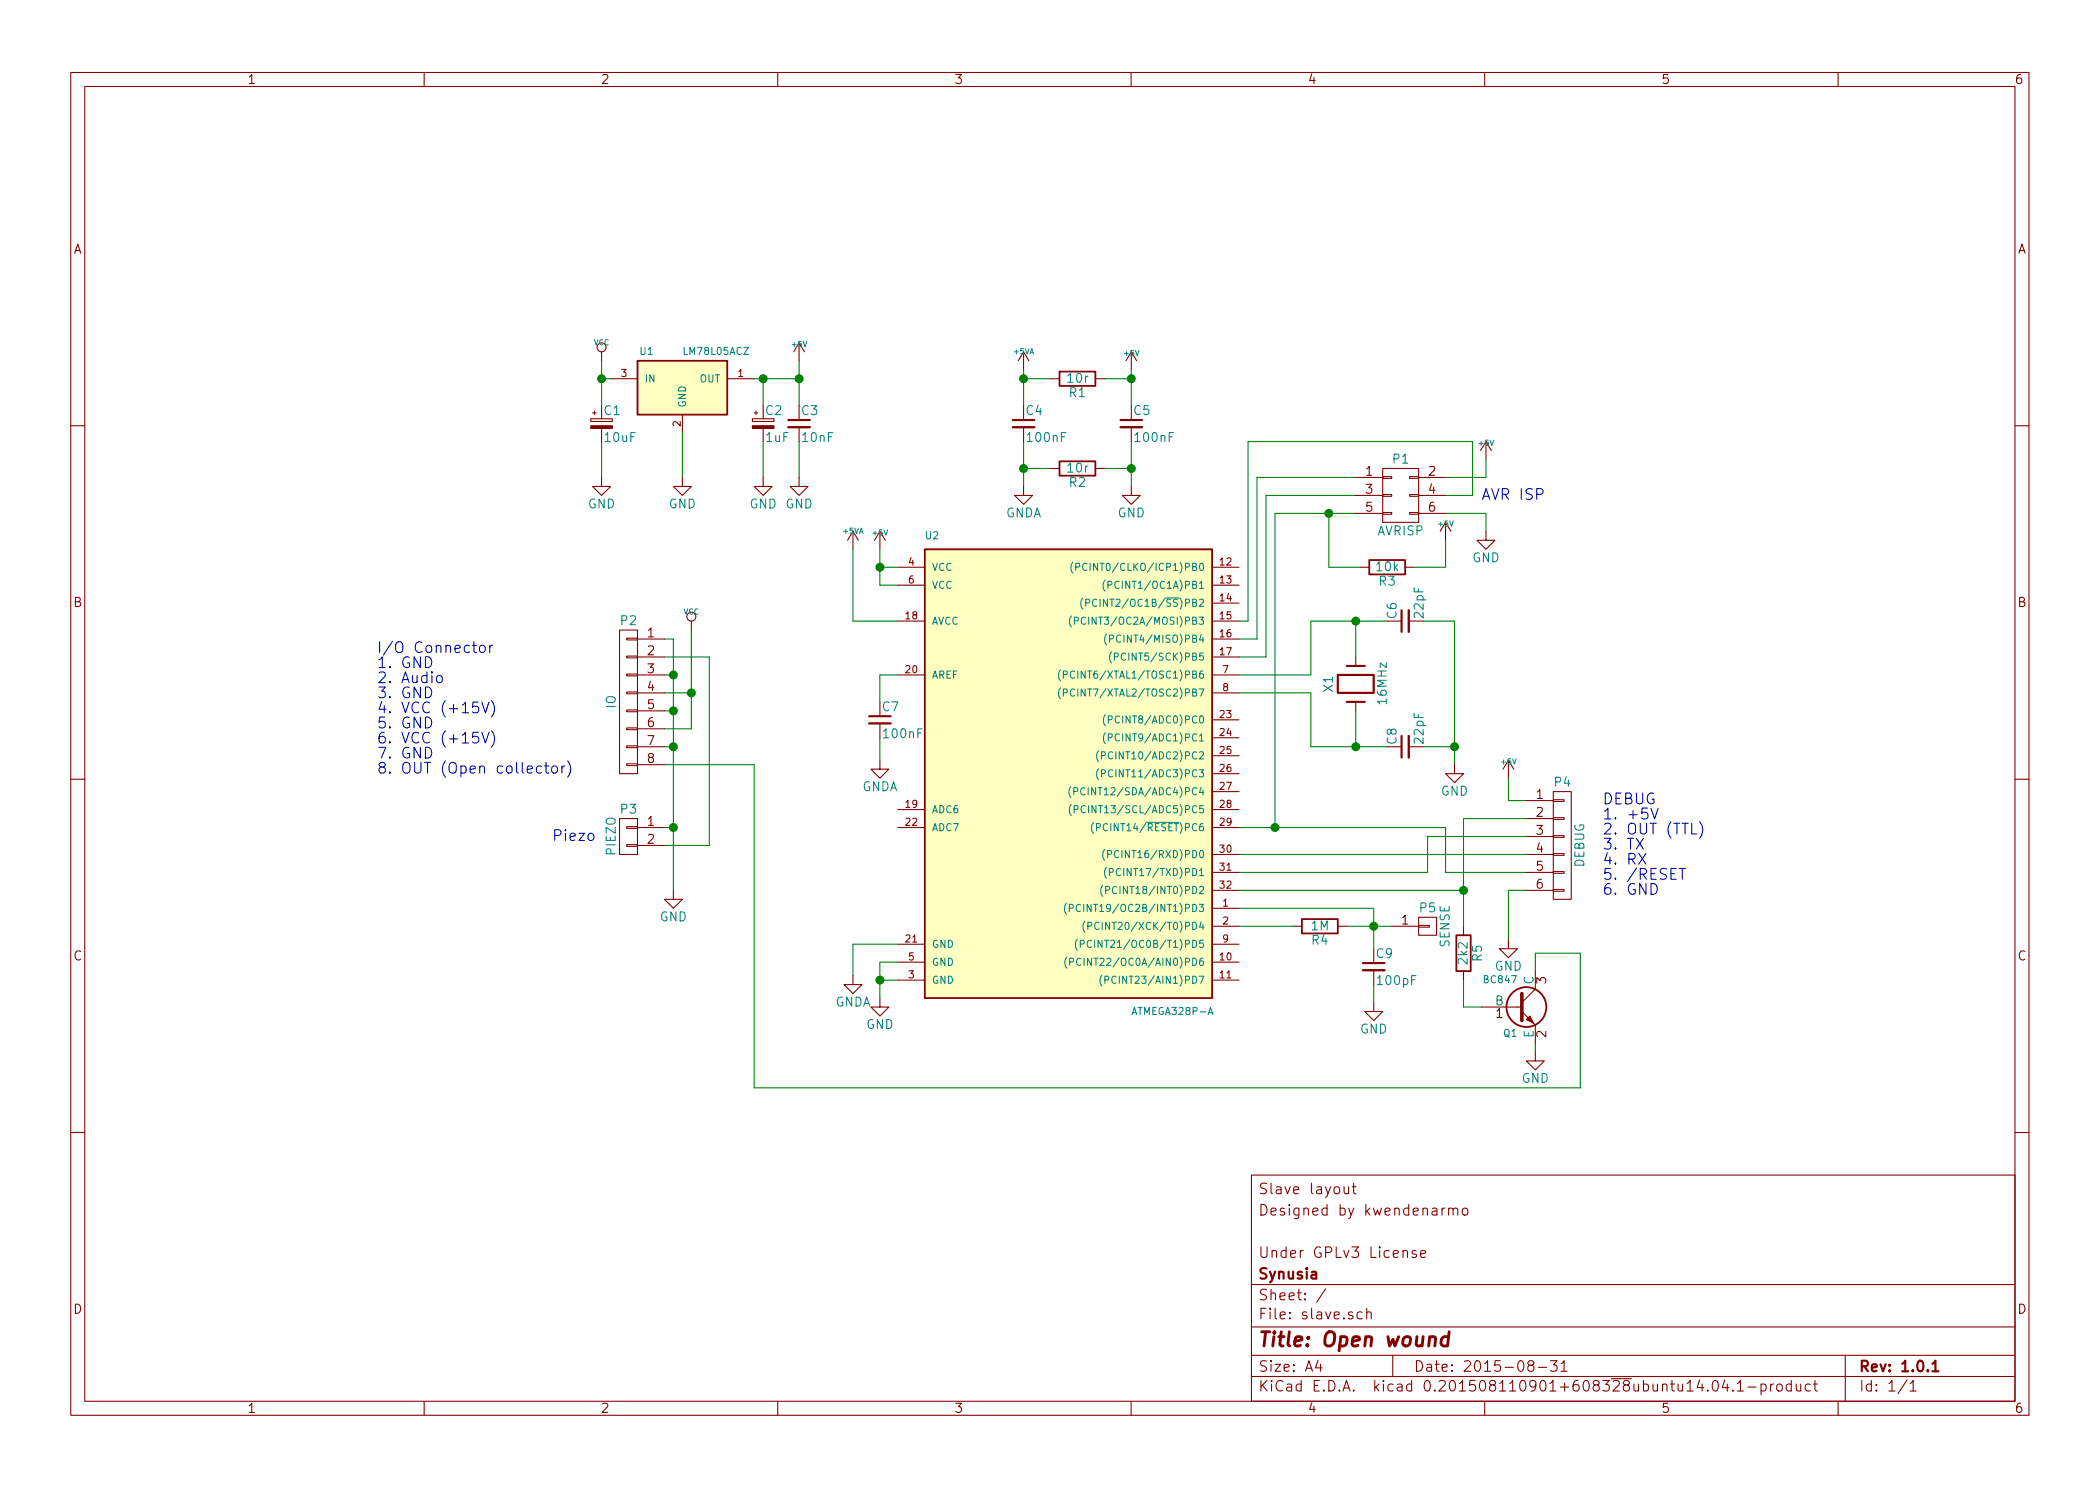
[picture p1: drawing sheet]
EESchema Schematic File Version 2
LIBS:power
LIBS:slave-cache
EELAYER 25 0
EELAYER END
$Descr A4 11693 8268
encoding utf-8
Sheet 1 1
Title "Open wound"
Date "2015-08-31"
Rev "1.0.1"
Comp "Synusia"
Comment1 "Under GPLv3 License"
Comment2 ""
Comment3 "Designed by kwendenarmo"
Comment4 "Slave layout"
$EndDescr
$Comp
L ATMEGA328P-A U2
U 1 1
P 5900 4250
F 0 "U2" H 5150 5500 40  0000 L BNN
F 1 "ATMEGA328P-A" H 6300 2850 40  0000 L BNN
F 2 "Housings_QFP:TQFP-32_7x7mm_Pitch0.8mm" H 5900 4250 30  0001 C CIN
F 3 "" H 5900 4250 60  0000 C CNN
F 4 "556-ATMEGA328P-AU" H 5900 4250 60  0001 C CNN "Vendor"
	1    5900 4250
	1    0    0    -1  
$EndComp
$Comp
L +5V #PWR01
U 1 1
P 4900 3050
F 0 "#PWR01" H 4900 3140 20  0001 C CNN
F 1 "+5V" H 4900 3140 30  0000 C CNN
F 2 "" H 4900 3050 60  0000 C CNN
F 3 "" H 4900 3050 60  0000 C CNN
	1    4900 3050
	1    0    0    -1  
$EndComp
Wire Wire Line
	6900 3550 7000 3550
Wire Wire Line
	7000 3550 7000 2650
Wire Wire Line
	7000 2650 7550 2650
Wire Wire Line
	6900 3650 7050 3650
Wire Wire Line
	7050 3650 7050 2750
Wire Wire Line
	7050 2750 7550 2750
Wire Wire Line
	7100 2850 7550 2850
Wire Wire Line
	6900 3450 6950 3450
Wire Wire Line
	8200 2750 8050 2750
Wire Wire Line
	8050 2850 8275 2850
Wire Wire Line
	8050 2650 8275 2650
$Comp
L LM78L05ACZ U1
U 1 1
P 3800 2150
F 0 "U1" H 3600 2350 40  0000 C CNN
F 1 "LM78L05ACZ" H 3800 2350 40  0000 L CNN
F 2 "Housings_SOT-89:SOT89-3_Housing_Handsoldering" H 3800 2250 30  0001 C CIN
F 3 "" H 3800 2150 60  0000 C CNN
F 4 "821-TS78L05ACY" H 3800 2150 60  0001 C CNN "Vendor"
	1    3800 2150
	1    0    0    -1  
$EndComp
Wire Wire Line
	4900 5350 4900 5550
Wire Wire Line
	4900 5350 5000 5350
Wire Wire Line
	5000 5450 4900 5450
Connection ~ 4900 5450
Wire Wire Line
	4750 5425 4750 5250
Wire Wire Line
	4750 5250 5000 5250
Wire Wire Line
	4900 3250 5000 3250
Wire Wire Line
	4900 3050 4900 3250
Wire Wire Line
	5000 3150 4900 3150
Connection ~ 4900 3150
$Comp
L +5VA #PWR02
U 1 1
P 4750 3050
F 0 "#PWR02" H 4750 3180 20  0001 C CNN
F 1 "+5VA" H 4750 3150 30  0000 C CNN
F 2 "" H 4750 3050 60  0000 C CNN
F 3 "" H 4750 3050 60  0000 C CNN
	1    4750 3050
	1    0    0    -1  
$EndComp
Wire Wire Line
	4750 3050 4750 3450
Wire Wire Line
	4750 3450 5000 3450
Wire Wire Line
	4900 3900 4900 3750
Wire Wire Line
	4900 3750 5000 3750
Wire Wire Line
	4900 4225 4900 4100
$Comp
L +5V #PWR03
U 1 1
P 6300 2050
F 0 "#PWR03" H 6300 2140 20  0001 C CNN
F 1 "+5V" H 6300 2140 30  0000 C CNN
F 2 "" H 6300 2050 60  0000 C CNN
F 3 "" H 6300 2050 60  0000 C CNN
	1    6300 2050
	1    0    0    -1  
$EndComp
$Comp
L +5VA #PWR04
U 1 1
P 5700 2050
F 0 "#PWR04" H 5700 2180 20  0001 C CNN
F 1 "+5VA" H 5700 2150 30  0000 C CNN
F 2 "" H 5700 2050 60  0000 C CNN
F 3 "" H 5700 2050 60  0000 C CNN
	1    5700 2050
	1    0    0    -1  
$EndComp
Wire Wire Line
	6300 2450 6300 2700
Wire Wire Line
	6300 2050 6300 2250
Wire Wire Line
	5700 2050 5700 2250
Wire Wire Line
	5700 2450 5700 2700
Wire Wire Line
	4200 2100 4450 2100
Wire Wire Line
	4450 2000 4450 2250
Wire Wire Line
	4250 2250 4250 2100
Connection ~ 4250 2100
Wire Wire Line
	3350 2000 3350 2250
Wire Wire Line
	3350 2100 3400 2100
$Comp
L +5V #PWR05
U 1 1
P 4450 2000
F 0 "#PWR05" H 4450 2090 20  0001 C CNN
F 1 "+5V" H 4450 2090 30  0000 C CNN
F 2 "" H 4450 2000 60  0000 C CNN
F 3 "" H 4450 2000 60  0000 C CNN
	1    4450 2000
	1    0    0    -1  
$EndComp
Connection ~ 4450 2100
$Comp
L +5V #PWR06
U 1 1
P 8275 2550
F 0 "#PWR06" H 8275 2640 20  0001 C CNN
F 1 "+5V" H 8275 2640 30  0000 C CNN
F 2 "" H 8275 2550 60  0000 C CNN
F 3 "" H 8275 2550 60  0000 C CNN
	1    8275 2550
	1    0    0    -1  
$EndComp
Wire Wire Line
	5850 2100 5700 2100
Connection ~ 5700 2100
Wire Wire Line
	5850 2600 5700 2600
Connection ~ 5700 2600
Wire Wire Line
	6150 2100 6300 2100
Connection ~ 6300 2100
Wire Wire Line
	6150 2600 6300 2600
Connection ~ 6300 2600
$Comp
L +5V #PWR07
U 1 1
P 8050 3000
F 0 "#PWR07" H 8050 3090 20  0001 C CNN
F 1 "+5V" H 8050 3090 30  0000 C CNN
F 2 "" H 8050 3000 60  0000 C CNN
F 3 "" H 8050 3000 60  0000 C CNN
	1    8050 3000
	1    0    0    -1  
$EndComp
Wire Wire Line
	8050 3150 8050 3000
Wire Wire Line
	7500 5150 7750 5150
Wire Wire Line
	7650 5050 7650 5275
Wire Wire Line
	7650 5575 7650 5475
Connection ~ 7650 5150
$Comp
L VCC #PWR08
U 1 1
P 3350 2000
F 0 "#PWR08" H 3350 2100 30  0001 C CNN
F 1 "VCC" H 3350 2100 30  0000 C CNN
F 2 "" H 3350 2000 60  0000 C CNN
F 3 "" H 3350 2000 60  0000 C CNN
	1    3350 2000
	1    0    0    -1  
$EndComp
Connection ~ 3350 2100
Wire Wire Line
	3700 3550 3750 3550
Wire Wire Line
	3750 3550 3750 4950
Wire Wire Line
	3700 3750 3750 3750
Connection ~ 3750 3750
Wire Wire Line
	3700 3950 3750 3950
Connection ~ 3750 3950
Wire Wire Line
	3700 4150 3750 4150
Connection ~ 3750 4150
$Comp
L VCC #PWR09
U 1 1
P 3850 3500
F 0 "#PWR09" H 3850 3600 30  0001 C CNN
F 1 "VCC" H 3850 3600 30  0000 C CNN
F 2 "" H 3850 3500 60  0000 C CNN
F 3 "" H 3850 3500 60  0000 C CNN
	1    3850 3500
	1    0    0    -1  
$EndComp
Wire Wire Line
	3850 4050 3700 4050
Wire Wire Line
	3850 3500 3850 4050
Wire Wire Line
	3700 3850 3850 3850
Connection ~ 3850 3850
Wire Wire Line
	3350 2650 3350 2450
Wire Wire Line
	3800 2650 3800 2400
Wire Wire Line
	4250 2650 4250 2450
Wire Wire Line
	4450 2650 4450 2450
Wire Wire Line
	3700 4600 3750 4600
Connection ~ 3750 4600
Wire Wire Line
	3700 4700 3950 4700
Wire Wire Line
	3950 4700 3950 3650
Wire Wire Line
	3950 3650 3700 3650
$Comp
L +5V #PWR010
U 1 1
P 8400 4325
F 0 "#PWR010" H 8400 4415 20  0001 C CNN
F 1 "+5V" H 8400 4415 30  0000 C CNN
F 2 "" H 8400 4325 60  0000 C CNN
F 3 "" H 8400 4325 60  0000 C CNN
	1    8400 4325
	1    0    0    -1  
$EndComp
Wire Wire Line
	8400 4325 8400 4450
Wire Wire Line
	8400 4450 8500 4450
Wire Wire Line
	6950 3450 6950 2450
Wire Wire Line
	6950 2450 8200 2450
Wire Wire Line
	8200 2450 8200 2750
Wire Wire Line
	6900 4600 8050 4600
Wire Wire Line
	8275 2850 8275 2950
Wire Wire Line
	8275 2650 8275 2550
Wire Wire Line
	7575 3150 7400 3150
Wire Wire Line
	7400 3150 7400 2850
Connection ~ 7400 2850
Wire Wire Line
	7875 3150 8050 3150
Wire Wire Line
	6900 3750 7300 3750
Wire Wire Line
	7300 3750 7300 3450
Wire Wire Line
	7300 3450 7725 3450
Wire Wire Line
	6900 3850 7300 3850
Wire Wire Line
	7300 3850 7300 4150
Wire Wire Line
	7300 4150 7725 4150
Wire Wire Line
	7550 3950 7550 4150
Connection ~ 7550 4150
Wire Wire Line
	7550 3650 7550 3450
Connection ~ 7550 3450
Wire Wire Line
	7925 3450 8100 3450
Wire Wire Line
	8100 3450 8100 4250
Wire Wire Line
	8100 4150 7925 4150
Connection ~ 8100 4150
Wire Wire Line
	8500 4850 8050 4850
Wire Wire Line
	8050 4850 8050 4600
Wire Wire Line
	7100 2850 7100 4600
Connection ~ 7100 4600
Wire Wire Line
	8400 5225 8400 4950
Wire Wire Line
	8400 4950 8500 4950
Wire Wire Line
	8150 5450 8150 5600
Wire Wire Line
	8150 5600 8250 5600
Wire Wire Line
	8550 5850 8550 5800
Wire Wire Line
	6900 5050 7650 5050
Wire Wire Line
	7200 5150 6900 5150
Wire Wire Line
	3700 4250 4200 4250
Wire Wire Line
	4200 4250 4200 6050
Wire Wire Line
	4200 6050 8800 6050
Wire Wire Line
	8800 6050 8800 5300
Wire Wire Line
	8800 5300 8550 5300
Wire Wire Line
	8550 5300 8550 5400
Text Notes 3075 4675 0    60   ~ 0
Piezo
Text Notes 8250 2775 0    60   ~ 0
AVR ISP
Text Notes 8925 4975 0    60   ~ 0
DEBUG\n1. +5V\n2. OUT (TTL)\n3. TX\n4. RX\n5. /RESET\n6. GND
Text Notes 2100 4300 0    60   ~ 0
I/O Connector\n1. GND\n2. Audio\n3. GND\n4. VCC (+15V)\n5. GND\n6. VCC (+15V)\n7. GND\n8. OUT (Open collector)
$Comp
L BC849 Q1
U 1 1
P 8450 5600
F 0 "Q1" H 8450 5451 40  0000 R CNN
F 1 "BC847" H 8450 5750 40  0000 R CNN
F 2 "Housings_SOT-23_SOT-143_TSOT-6:SOT-23_Handsoldering" H 8350 5702 29  0001 C CNN
F 3 "" H 8450 5600 60  0000 C CNN
F 4 "583-BC847 " H 8450 5600 60  0001 C CNN "Vendor"
	1    8450 5600
	1    0    0    -1  
$EndComp
$Comp
L C_Small C3
U 1 1
P 4450 2350
F 0 "C3" H 4460 2420 50  0000 L CNN
F 1 "10nF" H 4460 2270 50  0000 L CNN
F 2 "Capacitors_SMD:C_0603_HandSoldering" H 4450 2350 60  0001 C CNN
F 3 "" H 4450 2350 60  0000 C CNN
F 4 "77-VJ0603Y103KXAAC" H 4450 2350 60  0001 C CNN "Vendor"
	1    4450 2350
	1    0    0    -1  
$EndComp
$Comp
L CP_Small C2
U 1 1
P 4250 2350
F 0 "C2" H 4260 2420 50  0000 L CNN
F 1 "1uF" H 4260 2270 50  0000 L CNN
F 2 "Capacitors_SMD:c_elec_4x5.3" H 4250 2350 60  0001 C CNN
F 3 "" H 4250 2350 60  0000 C CNN
F 4 "598-AVE105M50B12T-F" H 4250 2350 60  0001 C CNN "Vendor"
	1    4250 2350
	1    0    0    -1  
$EndComp
$Comp
L CP_Small C1
U 1 1
P 3350 2350
F 0 "C1" H 3360 2420 50  0000 L CNN
F 1 "10uF" H 3360 2270 50  0000 L CNN
F 2 "Capacitors_SMD:c_elec_5x5.3" H 3350 2350 60  0001 C CNN
F 3 "" H 3350 2350 60  0000 C CNN
F 4 "140-VE100M1HTR0505 " H 3350 2350 60  0001 C CNN "Vendor"
	1    3350 2350
	1    0    0    -1  
$EndComp
$Comp
L C_Small C4
U 1 1
P 5700 2350
F 0 "C4" H 5710 2420 50  0000 L CNN
F 1 "100nF" H 5710 2270 50  0000 L CNN
F 2 "Capacitors_SMD:C_0603_HandSoldering" H 5700 2350 60  0001 C CNN
F 3 "" H 5700 2350 60  0000 C CNN
F 4 "77-VJ0603Y104JXJPBC " H 5700 2350 60  0001 C CNN "Vendor"
	1    5700 2350
	1    0    0    -1  
$EndComp
$Comp
L C_Small C5
U 1 1
P 6300 2350
F 0 "C5" H 6310 2420 50  0000 L CNN
F 1 "100nF" H 6310 2270 50  0000 L CNN
F 2 "Capacitors_SMD:C_0603_HandSoldering" H 6300 2350 60  0001 C CNN
F 3 "" H 6300 2350 60  0000 C CNN
F 4 "77-VJ0603Y104JXJPBC " H 6300 2350 60  0001 C CNN "Vendor"
	1    6300 2350
	1    0    0    -1  
$EndComp
$Comp
L C_Small C6
U 1 1
P 7825 3450
F 0 "C6" H 7835 3520 50  0000 L CNN
F 1 "22pF" H 7835 3370 50  0000 L CNN
F 2 "Capacitors_SMD:C_0603_HandSoldering" H 7825 3450 60  0001 C CNN
F 3 "" H 7825 3450 60  0000 C CNN
F 4 "77-VJ0603A220JXACBC" H 7825 3450 60  0001 C CNN "Vendor"
	1    7825 3450
	0    -1   -1   0   
$EndComp
$Comp
L C_Small C8
U 1 1
P 7825 4150
F 0 "C8" H 7835 4220 50  0000 L CNN
F 1 "22pF" H 7835 4070 50  0000 L CNN
F 2 "Capacitors_SMD:C_0603_HandSoldering" H 7825 4150 60  0001 C CNN
F 3 "" H 7825 4150 60  0000 C CNN
F 4 "77-VJ0603A220JXACBC" H 7825 4150 60  0001 C CNN "Vendor"
	1    7825 4150
	0    -1   -1   0   
$EndComp
$Comp
L C_Small C9
U 1 1
P 7650 5375
F 0 "C9" H 7660 5445 50  0000 L CNN
F 1 "100pF" H 7660 5295 50  0000 L CNN
F 2 "Capacitors_SMD:C_0603_HandSoldering" H 7650 5375 60  0001 C CNN
F 3 "" H 7650 5375 60  0000 C CNN
F 4 "77-VJ0603A101JXACBC " H 7650 5375 60  0001 C CNN "Vendor"
	1    7650 5375
	1    0    0    -1  
$EndComp
$Comp
L R R2
U 1 1
P 6000 2600
F 0 "R2" V 6080 2600 50  0000 C CNN
F 1 "10r" V 6000 2600 50  0000 C CNN
F 2 "Resistors_SMD:R_0603_HandSoldering" V 5930 2600 30  0001 C CNN
F 3 "" H 6000 2600 30  0000 C CNN
F 4 "71-CRCW0603-10-E3 " V 6000 2600 60  0001 C CNN "Vendor"
	1    6000 2600
	0    1    1    0   
$EndComp
$Comp
L R R1
U 1 1
P 6000 2100
F 0 "R1" V 6080 2100 50  0000 C CNN
F 1 "10r" V 6000 2100 50  0000 C CNN
F 2 "Resistors_SMD:R_0603_HandSoldering" V 5930 2100 30  0001 C CNN
F 3 "" H 6000 2100 30  0000 C CNN
F 4 "71-CRCW0603-10-E3 " V 6000 2100 60  0001 C CNN "Vendor"
	1    6000 2100
	0    1    1    0   
$EndComp
$Comp
L R R3
U 1 1
P 7725 3150
F 0 "R3" V 7805 3150 50  0000 C CNN
F 1 "10k" V 7725 3150 50  0000 C CNN
F 2 "Resistors_SMD:R_0805_HandSoldering" V 7655 3150 30  0001 C CNN
F 3 "" H 7725 3150 30  0000 C CNN
F 4 "603-SR0805JR-0710KL " V 7725 3150 60  0001 C CNN "Vendor"
	1    7725 3150
	0    1    1    0   
$EndComp
$Comp
L R R4
U 1 1
P 7350 5150
F 0 "R4" V 7430 5150 50  0000 C CNN
F 1 "1M" V 7350 5150 50  0000 C CNN
F 2 "Resistors_SMD:R_0805_HandSoldering" V 7280 5150 30  0001 C CNN
F 3 "" H 7350 5150 30  0000 C CNN
F 4 "71-CRCW0805-1.0M-E3 " V 7350 5150 60  0001 C CNN "Vendor"
	1    7350 5150
	0    1    1    0   
$EndComp
$Comp
L R R5
U 1 1
P 8150 5300
F 0 "R5" V 8230 5300 50  0000 C CNN
F 1 "2k2" V 8150 5300 50  0000 C CNN
F 2 "Resistors_SMD:R_0805_HandSoldering" V 8080 5300 30  0001 C CNN
F 3 "" H 8150 5300 30  0000 C CNN
F 4 "660-RK73B2ATTD222J " V 8150 5300 60  0001 C CNN "Vendor"
	1    8150 5300
	1    0    0    -1  
$EndComp
$Comp
L C_Small C7
U 1 1
P 4900 4000
F 0 "C7" H 4910 4070 50  0000 L CNN
F 1 "100nF" H 4910 3920 50  0000 L CNN
F 2 "Capacitors_SMD:C_0603_HandSoldering" H 4900 4000 60  0001 C CNN
F 3 "" H 4900 4000 60  0000 C CNN
F 4 "77-VJ0603Y104JXJPBC " H 4900 4000 60  0001 C CNN "Vendor"
	1    4900 4000
	1    0    0    -1  
$EndComp
$Comp
L GND #PWR011
U 1 1
P 6300 2700
F 0 "#PWR011" H 6300 2450 50  0001 C CNN
F 1 "GND" H 6300 2550 50  0000 C CNN
F 2 "" H 6300 2700 60  0000 C CNN
F 3 "" H 6300 2700 60  0000 C CNN
	1    6300 2700
	1    0    0    -1  
$EndComp
$Comp
L GND #PWR012
U 1 1
P 8275 2950
F 0 "#PWR012" H 8275 2700 50  0001 C CNN
F 1 "GND" H 8275 2800 50  0000 C CNN
F 2 "" H 8275 2950 60  0000 C CNN
F 3 "" H 8275 2950 60  0000 C CNN
	1    8275 2950
	1    0    0    -1  
$EndComp
$Comp
L GND #PWR013
U 1 1
P 3750 4950
F 0 "#PWR013" H 3750 4700 50  0001 C CNN
F 1 "GND" H 3750 4800 50  0000 C CNN
F 2 "" H 3750 4950 60  0000 C CNN
F 3 "" H 3750 4950 60  0000 C CNN
	1    3750 4950
	1    0    0    -1  
$EndComp
$Comp
L GND #PWR014
U 1 1
P 4900 5550
F 0 "#PWR014" H 4900 5300 50  0001 C CNN
F 1 "GND" H 4900 5400 50  0000 C CNN
F 2 "" H 4900 5550 60  0000 C CNN
F 3 "" H 4900 5550 60  0000 C CNN
	1    4900 5550
	1    0    0    -1  
$EndComp
$Comp
L GND #PWR015
U 1 1
P 7650 5575
F 0 "#PWR015" H 7650 5325 50  0001 C CNN
F 1 "GND" H 7650 5425 50  0000 C CNN
F 2 "" H 7650 5575 60  0000 C CNN
F 3 "" H 7650 5575 60  0000 C CNN
	1    7650 5575
	1    0    0    -1  
$EndComp
$Comp
L GND #PWR016
U 1 1
P 8550 5850
F 0 "#PWR016" H 8550 5600 50  0001 C CNN
F 1 "GND" H 8550 5700 50  0000 C CNN
F 2 "" H 8550 5850 60  0000 C CNN
F 3 "" H 8550 5850 60  0000 C CNN
	1    8550 5850
	1    0    0    -1  
$EndComp
$Comp
L GND #PWR017
U 1 1
P 8400 5225
F 0 "#PWR017" H 8400 4975 50  0001 C CNN
F 1 "GND" H 8400 5075 50  0000 C CNN
F 2 "" H 8400 5225 60  0000 C CNN
F 3 "" H 8400 5225 60  0000 C CNN
	1    8400 5225
	1    0    0    -1  
$EndComp
$Comp
L GND #PWR018
U 1 1
P 8100 4250
F 0 "#PWR018" H 8100 4000 50  0001 C CNN
F 1 "GND" H 8100 4100 50  0000 C CNN
F 2 "" H 8100 4250 60  0000 C CNN
F 3 "" H 8100 4250 60  0000 C CNN
	1    8100 4250
	1    0    0    -1  
$EndComp
$Comp
L GND #PWR019
U 1 1
P 3350 2650
F 0 "#PWR019" H 3350 2400 50  0001 C CNN
F 1 "GND" H 3350 2500 50  0000 C CNN
F 2 "" H 3350 2650 60  0000 C CNN
F 3 "" H 3350 2650 60  0000 C CNN
	1    3350 2650
	1    0    0    -1  
$EndComp
$Comp
L GND #PWR020
U 1 1
P 3800 2650
F 0 "#PWR020" H 3800 2400 50  0001 C CNN
F 1 "GND" H 3800 2500 50  0000 C CNN
F 2 "" H 3800 2650 60  0000 C CNN
F 3 "" H 3800 2650 60  0000 C CNN
	1    3800 2650
	1    0    0    -1  
$EndComp
$Comp
L GND #PWR021
U 1 1
P 4250 2650
F 0 "#PWR021" H 4250 2400 50  0001 C CNN
F 1 "GND" H 4250 2500 50  0000 C CNN
F 2 "" H 4250 2650 60  0000 C CNN
F 3 "" H 4250 2650 60  0000 C CNN
	1    4250 2650
	1    0    0    -1  
$EndComp
$Comp
L GND #PWR022
U 1 1
P 4450 2650
F 0 "#PWR022" H 4450 2400 50  0001 C CNN
F 1 "GND" H 4450 2500 50  0000 C CNN
F 2 "" H 4450 2650 60  0000 C CNN
F 3 "" H 4450 2650 60  0000 C CNN
	1    4450 2650
	1    0    0    -1  
$EndComp
$Comp
L Crystal X1
U 1 1
P 7550 3800
F 0 "X1" H 7550 3950 50  0000 C CNN
F 1 "16MHz" H 7550 3650 50  0000 C CNN
F 2 "Crystals_Oscillators_SMD:Q_49U3HMS" H 7550 3800 60  0001 C CNN
F 3 "" H 7550 3800 60  0000 C CNN
F 4 "774-ATS16ASM-1" H 7550 3800 60  0001 C CNN "Vendor"
	1    7550 3800
	0    -1   -1   0   
$EndComp
$Comp
L GNDA #PWR023
U 1 1
P 5700 2700
F 0 "#PWR023" H 5700 2450 50  0001 C CNN
F 1 "GNDA" H 5700 2550 50  0000 C CNN
F 2 "" H 5700 2700 60  0000 C CNN
F 3 "" H 5700 2700 60  0000 C CNN
	1    5700 2700
	1    0    0    -1  
$EndComp
$Comp
L GNDA #PWR024
U 1 1
P 4900 4225
F 0 "#PWR024" H 4900 3975 50  0001 C CNN
F 1 "GNDA" H 4900 4075 50  0000 C CNN
F 2 "" H 4900 4225 60  0000 C CNN
F 3 "" H 4900 4225 60  0000 C CNN
	1    4900 4225
	1    0    0    -1  
$EndComp
$Comp
L GNDA #PWR025
U 1 1
P 4750 5425
F 0 "#PWR025" H 4750 5175 50  0001 C CNN
F 1 "GNDA" H 4750 5275 50  0000 C CNN
F 2 "" H 4750 5425 60  0000 C CNN
F 3 "" H 4750 5425 60  0000 C CNN
	1    4750 5425
	1    0    0    -1  
$EndComp
$Comp
L CONN_02X03 P1
U 1 1
P 7800 2750
F 0 "P1" H 7800 2950 50  0000 C CNN
F 1 "AVRISP" H 7800 2550 50  0000 C CNN
F 2 "Pin_Headers:Pin_Header_Straight_2x03" H 7800 1550 60  0001 C CNN
F 3 "" H 7800 1550 60  0000 C CNN
	1    7800 2750
	1    0    0    -1  
$EndComp
$Comp
L CONN_01X06 P4
U 1 1
P 8700 4700
F 0 "P4" H 8700 5050 50  0000 C CNN
F 1 "DEBUG" V 8800 4700 50  0000 C CNN
F 2 "asrdi-conn:IL-Z-6PL-SMTYE" H 8700 4700 60  0001 C CNN
F 3 "" H 8700 4700 60  0000 C CNN
F 4 "656-IL-Z-6PL-SMTYE" H 8700 4700 60  0001 C CNN "Vendor"
	1    8700 4700
	1    0    0    -1  
$EndComp
$Comp
L CONN_01X02 P3
U 1 1
P 3500 4650
F 0 "P3" H 3500 4800 50  0000 C CNN
F 1 "PIEZO" V 3600 4650 50  0000 C CNN
F 2 "asrdi-conn:IL-Z-2PL-SMTYE" H 3500 4650 60  0001 C CNN
F 3 "" H 3500 4650 60  0000 C CNN
F 4 "656-IL-Z-2PL-SMTYE " H 3500 4650 60  0001 C CNN "Vendor"
	1    3500 4650
	-1   0    0    -1  
$EndComp
$Comp
L CONN_01X08 P2
U 1 1
P 3500 3900
F 0 "P2" H 3500 4350 50  0000 C CNN
F 1 "IO" V 3600 3900 50  0000 C CNN
F 2 "asrdi-conn:IL-Z-8PL-SMTYE" H 3500 3900 60  0001 C CNN
F 3 "" H 3500 3900 60  0000 C CNN
F 4 "656-IL-Z-8PL-SMTYE" H 3500 3900 60  0001 C CNN "Vendor"
	1    3500 3900
	-1   0    0    -1  
$EndComp
$Comp
L CONN_01X01 P5
U 1 1
P 7950 5150
F 0 "P5" H 7950 5250 50  0000 C CNN
F 1 "SENSE" V 8050 5150 50  0000 C CNN
F 2 "Wire_Pads:SolderWirePad_single_2mmDrill" H 7950 5150 60  0001 C CNN
F 3 "" H 7950 5150 60  0000 C CNN
	1    7950 5150
	1    0    0    -1  
$EndComp
Wire Wire Line
	6900 4950 8150 4950
Wire Wire Line
	8150 4550 8150 5150
Wire Wire Line
	8500 4550 8150 4550
Connection ~ 8150 4950
Wire Wire Line
	6900 4750 8500 4750
Wire Wire Line
	6900 4850 7950 4850
Wire Wire Line
	7950 4850 7950 4650
Wire Wire Line
	7950 4650 8500 4650
$EndSCHEMATC
